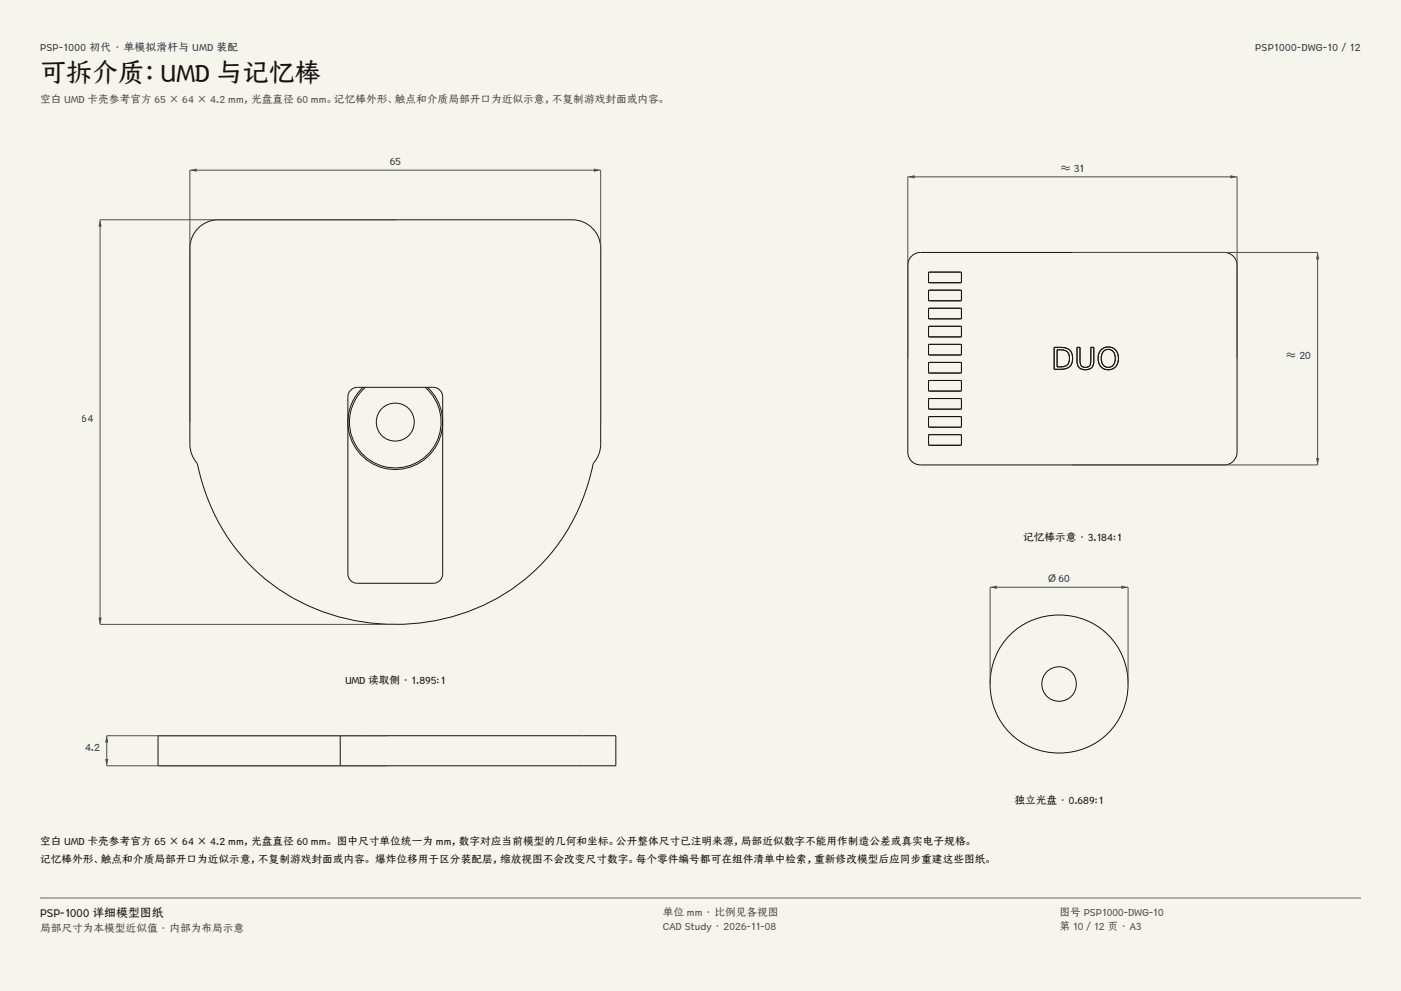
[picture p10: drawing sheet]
<svg xmlns="http://www.w3.org/2000/svg" width="420mm" height="297mm" viewBox="0 0 420 297" stroke-linecap="round" stroke-linejoin="round" font-family="sans-serif">
<g fill="#f5f4ed">
<path d="M0 0h420v297h-420z"/>
<path d="M12 12h396v275h-396z"/>
</g>
<g fill="none" stroke="#141413" stroke-width=".3">
<path d="M59.4 68.4a8.5 8.5 0 0 1 6-2.5h106.2a8.5 8.5 0 0 1 8.5 8.5v58.7a8.5 8.5 0 0 1-2.2 5.8 58.8 58.8 0 0 1-52.8 47.9 60.2 60.2 0 0 1-57.6-26.8l-3.5-6.4-2.8-7-2.1-7.7a8.5 8.5 0 0 1-2.2-5.8v-58.7a8.5 8.5 0 0 1 2.5-6zM104.9 117.1a2.84 2.84 0 0 1 2.2-1h22.8a2.84 2.84 0 0 1 2.8 2.8v53.1a2.84 2.84 0 0 1-2.8 2.8h-22.8a2.84 2.84 0 0 1-2.8-2.8v-53.1zM108.8 116.1a14.2 14.2 0 0 0-.5 20.3 14.2 14.2 0 0 0 20.4 0 14.2 14.2 0 0 0-.5-20.3M109.6 116.1a13.7 13.7 0 0 0-1.1 19.9 13.7 13.7 0 0 0 20 0 13.7 13.7 0 0 0-1.1-19.9"/>
<circle cx="118.5" cy="126.5" r="5.7"/>
</g>
<path d="M56.9 126.5v-75.5h123.2v75.5" fill="none" stroke="#504e49" stroke-width=".3"/>
<g fill="#504e49">
<path d="M56.9 51l2.1-.5v1z"/>
<path d="M178 50.5l2.1 .5-2.1 .5z"/>
</g>
<path d="M118.5 65.9h-88.5v121.2h88.5" fill="none" stroke="#504e49" stroke-width=".3"/>
<g fill="#504e49">
<path d="M30 65.9l.5 2h-1z"/>
<path d="M29.5 185.1h1l-.5 2z"/>
</g>
<path d="M102 220.5h82.6v9h-82.6M102 220.5h-54.6v9h54.6M102 220.5v9" fill="none" stroke="#141413" stroke-width=".3"/>
<path d="M116 220.5h-84v9h84" fill="none" stroke="#504e49" stroke-width=".3"/>
<g fill="#504e49">
<path d="M32 220.5l.5 2h-1z"/>
<path d="M31.5 227.5h1l-.5 2z"/>
</g>
<g fill="none" stroke="#141413" stroke-width=".3">
<path d="M273.3 76.8a3.8 3.8 0 0 1 2.7-1.1h91a3.8 3.8 0 0 1 3.9 3.8v56a3.8 3.8 0 0 1-3.9 3.8h-91a3.8 3.8 0 0 1-3.8-3.8v-56a3.8 3.8 0 0 1 1.1-2.7zM278.4 97.9l9.6-.1 .2 .2v2.7l-.2 .3h-9.4l-.2-.3zM278.4 92.5l9.6-.1 .2 .2v2.7l-.2 .3h-9.4l-.2-.3zM278.4 87h9.6l.2 .2v2.7l-.2 .2h-9.4l-.2-.2zM278.4 81.6h9.6l.2 .2v2.7l-.2 .2h-9.4l-.2-.2zM278.4 119.5l9.6-.1 .2 .3v2.7l-.2 .2h-9.4l-.2-.2zM278.4 114.1l9.6-.1 .2 .3v2.7l-.2 .2h-9.4l-.2-.2zM278.4 108.7l9.6-.1 .2 .3v2.6l-.2 .3h-9.4l-.2-.3zM278.4 103.3l9.6-.1 .2 .3v2.6l-.2 .3h-9.4l-.2-.3zM316 104.1h1.8a3.3 3.3 0 0 1 3.7 2.5 3.3 3.3 0 0 1-2 3.9l-3.5 .2zM316.9 104.8h1.1a2.45 2.45 0 0 1 2.5 3.5 2.18 2.18 0 0 1-2.5 1.7h-1.1zM322.9 104.1h.9v4a1.66 1.66 0 0 0 1.6 2 1.66 1.66 0 0 0 1.6-2v-4h.9v4.1a2.52 2.52 0 0 1-2.5 2.6 2.52 2.52 0 0 1-2.5-2.6z"/>
<path d="M330 104.9a3.1 3.1 0 0 1 3.9-.5 3.1 3.1 0 0 1 1.4 3.6 3.1 3.1 0 0 1-3.7 2.8 3.1 3.1 0 0 1-2.4-4l.3-1zM331 105.2a2.15 2.15 0 0 1 2.4-.1 2.15 2.15 0 0 1 .9 2.3 2.17 2.17 0 0 1-2.1 2.7 2.17 2.17 0 0 1-2.1-2.7l.2-1.3zM278.4 130.3h9.6l.2 .2v2.7l-.2 .2h-9.4l-.2-.2zM278.4 124.9h9.6l.2 .2v2.7l-.2 .2h-9.4l-.2-.2z"/>
</g>
<path d="M272.2 107.5v-54.5h98.7v54.5" fill="none" stroke="#504e49" stroke-width=".3"/>
<g fill="#504e49">
<path d="M272.2 53l2-.5v1z"/>
<path d="M368.8 52.5l2.1 .5-2.1 .5z"/>
</g>
<path d="M321.5 75.7h73.5v63.6h-73.5" fill="none" stroke="#504e49" stroke-width=".3"/>
<g fill="#504e49">
<path d="M395 75.7l.5 2h-1z"/>
<path d="M394.5 137.3h1l-.5 2z"/>
</g>
<g fill="none" stroke="#141413" stroke-width=".3">
<circle cx="317.4" cy="205" r="20.8"/>
<circle cx="317.5" cy="205" r="5.2"/>
</g>
<path d="M296.8 205v-29h41.4v29" fill="none" stroke="#504e49" stroke-width=".3"/>
<g fill="#504e49">
<path d="M296.8 176l2.1-.5v1z"/>
<path d="M336.1 175.5l2.1 .5-2.1 .5z"/>
</g>
<path d="M12 269.3h396zM12 269h396v.3h-396z" fill-rule="evenodd" fill="#504e49"/>
<text font-size="7.8" fill="#141413" x="12" y="24.7">可拆介质：UMD 与记忆棒</text>
<text font-size="3.5" fill="#141413" x="12" y="274.9">PSP-1000 详细模型图纸</text>
<g font-size="3.2" fill="#1b365d">
<text x="12" y="15.3">PSP-1000 初代 · 单模拟滑杆与 UMD 装配</text>
<text x="376.3" y="15.3">PSP1000-DWG-10 / 12</text>
<text x="116.8" y="49.4">65</text>
<text x="317.9" y="51.4">≈ 31</text>
<text x="385.5" y="107.5">≈ 20</text>
<text x="24.5" y="126.5">64</text>
<text x="314.2" y="174.4">Ø 60</text>
<text x="25.5" y="225">4.2</text>
</g>
<g font-size="3.2" fill="#504e49">
<text x="12" y="30.9">空白 UMD 卡壳参考官方 65 × 64 × 4.2 mm，光盘直径 60 mm。记忆棒外形、触点和介质局部开口为近似示意，不复制游戏封面或内容。</text>
<text x="198.7" y="274.5">单位 mm · 比例见各视图</text>
<text x="317.6" y="274.5">图号 PSP1000-DWG-10</text>
<text x="12" y="279.3">局部尺寸为本模型近似值 · 内部为布局示意</text>
<text x="198.7" y="278.8">CAD Study · 2026-11-08</text>
<text x="317.6" y="278.8">第 10 / 12 页 · A3</text>
</g>
<g font-size="3.2" fill="#141413">
<text x="306.7" y="162">记忆棒示意 · 3.184:1</text>
<text x="103.5" y="205">UMD 读取侧 · 1.895:1</text>
<text x="304.2" y="241">独立光盘 · 0.689:1</text>
<text x="12" y="253.3">空白 UMD 卡壳参考官方 65 × 64 × 4.2 mm，光盘直径 60 mm。 图中尺寸单位统一为 mm，数字对应当前模型的几何和坐标。公开整体尺寸已注明来源，局部近似数字不能用作制造公差或真实电子规格。</text>
<text x="12" y="258.6">记忆棒外形、触点和介质局部开口为近似示意，不复制游戏封面或内容。 爆炸位移用于区分装配层，缩放视图不会改变尺寸数字。每个零件编号都可在组件清单中检索，重新修改模型后应同步重建这些图纸。</text>
</g>
</svg>
